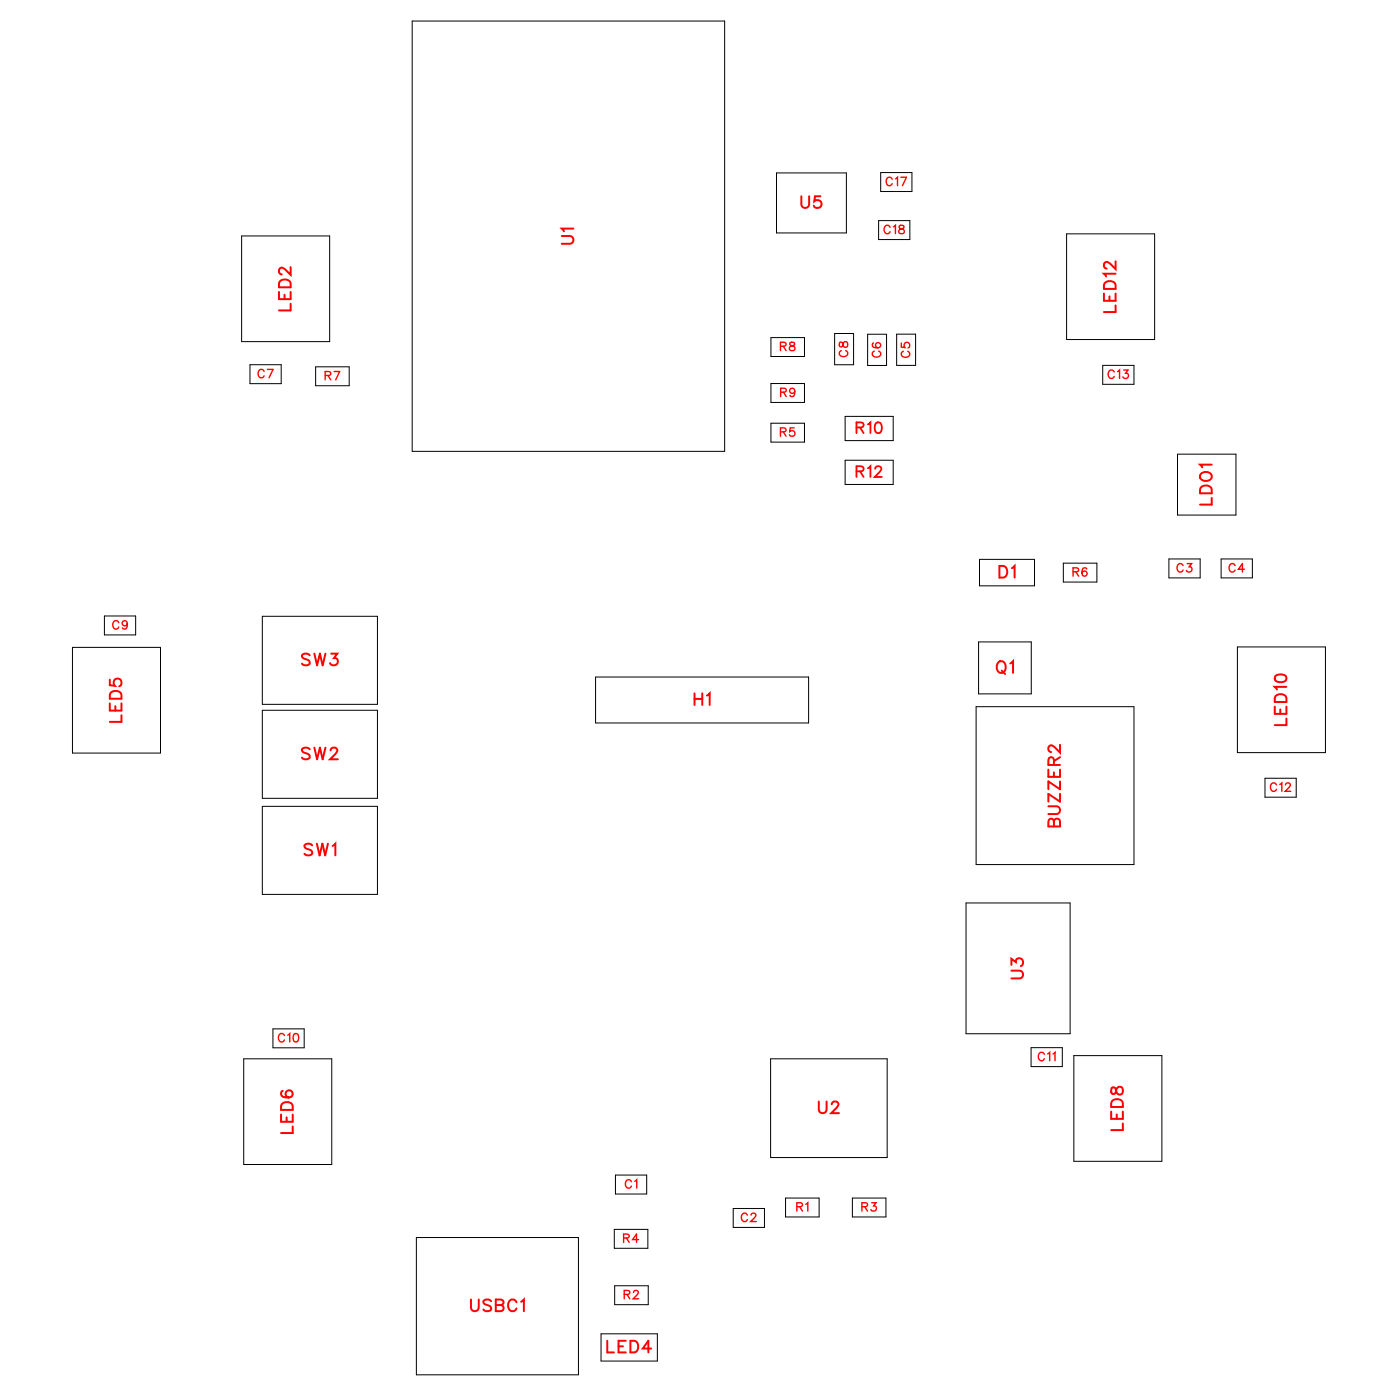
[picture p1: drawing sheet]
<svg xmlns="http://www.w3.org/2000/svg" width="85mm" height="85mm" viewBox="0 0 85 85" stroke-linecap="round" stroke-linejoin="round" font-family="sans-serif">
<g fill="none" stroke="#000" stroke-width=".06">
<path d="M14.7 14.3h5.3v6.5h-5.3zM25.1 1.3h19v26.1h-19zM47.2 10.5h4.3v3.7h-4.3zM53.4 13.4h1.9v1.2h-1.9zM53.6 10.5h1.9v1.1h-1.9zM64.9 14.2h5.3v6.4h-5.3zM4.4 39.4h5.4v6.4h-5.4zM6.3 37.5h1.9v1.1h-1.9zM15.2 22.2h1.9v1.1h-1.9zM16 37.5h7v5.3h-7zM19.2 22.3h2v1.2h-2zM46.9 20.5h2v1.2h-2z"/>
<path d="M46.9 23.3h2v1.2h-2zM46.9 25.7h2v1.2h-2zM50.8 20.3h1.1v1.9h-1.1zM51.4 25.3h2.9v1.5h-2.9zM51.4 28h2.9v1.5h-2.9zM52.8 20.3h1.1v1.9h-1.1zM54.5 20.3h1.2v1.9h-1.2zM59.5 39h3.2v3.2h-3.2zM59.6 34h3.3v1.6h-3.3zM64.7 34.2h2v1.2h-2zM67.1 22.2h1.9v1.2h-1.9zM71.1 34h1.9v1.1h-1.9z"/>
<path d="M71.6 27.6h3.6v3.7h-3.6zM74.3 34h1.9v1.1h-1.9zM75.2 39.3h5.4v6.5h-5.4zM16 43.2h7v5.3h-7zM16 49h7v5.4h-7zM36.2 41.2h13v2.8h-13zM58.7 54.9h6.4v8h-6.4zM59.4 43h9.6v9.6h-9.6zM76.9 47.3h1.9v1.2h-1.9zM14.8 64.4h5.4v6.4h-5.4zM16.6 62.6h1.9v1.1h-1.9zM25.3 75.3h9.9v8.3h-9.9z"/>
<path d="M37.4 74.8h2v1.1h-2zM37.4 78.2h2v1.1h-2zM37.4 71.5h1.9v1.1h-1.9zM44.6 73.5h1.9v1.1h-1.9zM46.9 64.4h7v6h-7zM47.8 72.9h2v1.1h-2zM51.8 72.9h2.1v1.1h-2.1zM62.7 63.7h1.9v1.2h-1.9zM65.3 64.2h5.4v6.4h-5.4zM36.5 81.1h3.5v1.7h-3.5z"/>
</g>
<g fill="none" stroke="#f00" stroke-width=".08">
<path d="M54.1 13.8a.19 .19 0 0 0-.2-.1 .19 .19 0 0 0-.1 .2v.1a.19 .19 0 0 0 .1 .2 .19 .19 0 0 0 .2-.1M54.3 10.9a.19 .19 0 0 0-.3-.1 .19 .19 0 0 0-.1 .2v.1a.19 .19 0 0 0 .1 .2 .19 .19 0 0 0 .3-.1M54.3 13.8l.1-.1v.5M54.5 10.9l.1-.1v.5M54.7 13.7v.2a.21 .21 0 0 1 .2 0 .21 .21 0 0 1 0 .3h-.2v-.2l.3-.2-.1-.1zM54.8 10.8h.3l-.2 .5M7.2 37.9a.19 .19 0 0 0-.2-.2 .19 .19 0 0 0-.1 .2v.2a.19 .19 0 0 0 .1 .2 .19 .19 0 0 0 .2-.2M7.7 37.9a.16 .16 0 0 1-.2 .1 .16 .16 0 0 1 0-.2 .16 .16 0 0 1 .2 0v.4h-.3M16.1 22.6a.19 .19 0 0 0-.3-.1 .19 .19 0 0 0-.1 .2v.1a.19 .19 0 0 0 .1 .2 .19 .19 0 0 0 .3-.1M16.3 22.5h.3l-.2 .5M19.8 22.8h.3v-.1l-.3-.1v.5M19.9 22.8l.2 .3"/>
<path d="M20.3 22.6h.4l-.3 .5M47.5 26.3l.3-.1v-.1l-.3-.1v.5M47.5 21.1l.3-.1v-.1l-.3-.1v.5M47.5 23.8h.3v-.1l-.3-.1v.5M47.6 26.3l.2 .2M47.6 21.1l.2 .2M47.6 23.8l.2 .3M48.1 20.8v.2l.2 .2a.16 .16 0 0 1-.1 .1 .16 .16 0 0 1-.2-.2l.3-.2v-.1zM48.3 26h-.2l-.1 .2a.18 .18 0 0 1 .3 0 .18 .18 0 0 1 0 .3 .18 .18 0 0 1-.3-.1M48.3 23.8a.16 .16 0 0 1-.2 .1 .16 .16 0 0 1-.1-.2 .16 .16 0 0 1 .3 0v.4l-.3-.1M51.1 20.8v.3h.1a.21 .21 0 0 1 .1-.3 .21 .21 0 0 1 .2 0v.2v.1l-.2-.1-.1-.2zM51.2 21.3a.19 .19 0 0 0-.2 .2 .19 .19 0 0 0 .2 .2h.2a.19 .19 0 0 0 .1-.2 .19 .19 0 0 0-.1-.2"/>
<path d="M53.1 20.9a.22 .22 0 0 0 .2 .3 .22 .22 0 0 0 .2-.3 .16 .16 0 0 0-.3 0 .16 .16 0 0 0 .2 .2M53.2 21.4a.19 .19 0 0 0-.2 .2 .19 .19 0 0 0 .2 .1h.2a.19 .19 0 0 0 .2-.1 .19 .19 0 0 0-.2-.2M54.8 20.9v.2h.2a.18 .18 0 0 1 0-.2 .18 .18 0 0 1 .3 0 .18 .18 0 0 1-.1 .3M54.9 21.4a.19 .19 0 0 0-.1 .2 .19 .19 0 0 0 .2 .1h.1a.19 .19 0 0 0 .2-.1 .19 .19 0 0 0-.1-.2M65.3 34.8l.2-.1 .1-.1-.3-.1v.5M65.4 34.8l.2 .2M66.1 34.6a.22 .22 0 0 0-.3 .2 .22 .22 0 0 0 .3 .2 .16 .16 0 0 0-.1-.3 .16 .16 0 0 0-.2 .2M67.8 22.6a.19 .19 0 0 0-.3-.1 .19 .19 0 0 0-.1 .2v.1a.19 .19 0 0 0 .1 .2 .19 .19 0 0 0 .3-.1M68 22.6l.1-.1v.5M68.3 22.5h.3l-.1 .2a.17 .17 0 0 1 .1 .3 .17 .17 0 0 1-.3-.1M71.9 34.4a.19 .19 0 0 0-.2-.1 .19 .19 0 0 0-.1 .2v.1a.19 .19 0 0 0 .1 .2 .19 .19 0 0 0 .2-.1M72.2 34.3h.3l-.2 .2a.17 .17 0 0 1 .1 .2 .17 .17 0 0 1-.3 0"/>
<path d="M75.1 34.4a.19 .19 0 0 0-.2-.1 .19 .19 0 0 0-.2 .2v.1a.19 .19 0 0 0 .2 .2 .19 .19 0 0 0 .2-.1M75.7 34.6h-.4l.3-.3v.5M77.6 47.7a.19 .19 0 0 0-.2-.1 .19 .19 0 0 0-.1 .2v.1a.19 .19 0 0 0 .1 .2 .19 .19 0 0 0 .2-.1M77.8 47.7l.1-.1v.5M78.2 47.7l.1-.1 .2 .1-.4 .4h.4M17.3 63a.19 .19 0 0 0-.2-.2 .19 .19 0 0 0-.2 .2v.2a.19 .19 0 0 0 .2 .2 .19 .19 0 0 0 .2-.2M17.5 62.9l.1-.1v.6M17.9 62.9a.23 .23 0 0 1 .3 .2 .23 .23 0 0 1-.3 .2l-.1-.2zM37.9 75.3h.3l.1-.2-.4-.1v.6M38 78.7h.2l.1-.1-.3-.1v.5M38.1 75.3l.2 .3M38.1 78.7l.2 .3"/>
<path d="M38.4 71.9a.19 .19 0 0 0-.2-.2 .19 .19 0 0 0-.2 .2v.2a.19 .19 0 0 0 .2 .2 .19 .19 0 0 0 .2-.2M38.5 78.6l.2-.1 .1 .1-.3 .4h.3M38.6 71.8l.1-.1v.5M38.8 75.4h-.3l.2-.4v.6M45.4 73.9a.19 .19 0 0 0-.2-.1 .19 .19 0 0 0-.1 .2v.1a.19 .19 0 0 0 .1 .2 .19 .19 0 0 0 .2-.1M45.7 73.9l.1-.1 .2 .1-.4 .4h.4M48.5 73.4h.2l.1-.2-.3-.1v.5M48.6 73.4l.2 .2M49 73.2l.1-.1v.5M52.4 73.4h.3l.1-.2-.4-.1v.5M52.6 73.4l.2 .2M53 73.1h.3l-.2 .2a.18 .18 0 0 1 .2 .3 .17 .17 0 0 1-.3-.1"/>
<path d="M63.5 64.1a.19 .19 0 0 0-.2-.1 .19 .19 0 0 0-.2 .2v.1a.19 .19 0 0 0 .2 .2 .19 .19 0 0 0 .2-.1M63.7 64.1l.1-.1v.5M64 64.1l.2-.1v.5"/>
</g>
<g fill="none" stroke="#f00" stroke-width=".12">
<path d="M17 17.8v.4h.7v-.4M17 17.1a.39 .39 0 0 1 .7 .1v.3h-.7zM17.3 17.9v.3M17.7 16.2v.5l-.4-.3-.2-.1-.1 .1v.1l.1 .2M17.7 18.5v.4h-.7M34.2 14.4h.5l.2 .2-.1 .2h-.6M34.9 13.9h-.7l.1 .2M48.7 11.9v.5l.2 .2 .3-.1v-.6M49.9 11.9h-.3l-.1 .3a.25 .25 0 0 1 .4 0 .25 .25 0 0 1-.1 .4 .25 .25 0 0 1-.3-.1M67.1 17.8v.5h.7v-.5M67.2 17.2l.2-.1 .3 .1 .1 .4h-.7zM67.5 18v.3"/>
<path d="M67.8 16.6h-.7l.2 .2M67.8 15.9v.5l-.3-.4-.2-.1-.2 .2v.1l.2 .1M67.8 18.6v.4h-.7M18.8 39.8l-.1-.1-.3 .1v.2l.4 .3v.1l-.1 .1-.3-.1M19.1 39.7l.2 .8 .2-.8 .1 .8 .2-.8M20.1 39.7h.4l-.2 .3a.24 .24 0 0 1 .2 .4 .24 .24 0 0 1-.4-.1M60.8 34.4h.2a.38 .38 0 0 1 .3 .4 .38 .38 0 0 1-.3 .3h-.2zM61.5 34.5l.2-.1v.7M73.1 29.6l.1-.1 .4 .1 .1 .4h-.7zM73.1 28.8a.35 .35 0 0 1 .4-.1 .35 .35 0 0 1 .1 .4 .33 .33 0 0 1-.4 .1 .33 .33 0 0 1-.1-.4zM73.7 28.3h-.7l.1 .1M73.7 30.3v.4h-.7"/>
<path d="M6.7 41.3v.4h.3a.25 .25 0 0 1 0-.4 .25 .25 0 0 1 .3 .1 .25 .25 0 0 1 0 .3M6.7 42.8v.4h.7v-.4M6.8 42.1l.1-.1 .4 .1 .1 .4h-.7zM7 42.9v.3M7.4 43.5v.4h-.7M18.8 45.6l-.1-.1-.3 .1v.1l.4 .3v.1l-.1 .1-.3-.1M19 51.4l-.2-.1-.3 .1 .1 .2 .3 .1 .1 .2-.2 .1-.3-.1M19.1 45.5l.2 .7 .2-.7 .1 .7 .2-.7M19.3 51.3l.1 .7 .2-.7 .2 .7 .1-.7M20.1 45.6l.1-.1h.2l.1 .1-.1 .2-.3 .4h.4M20.2 51.4l.2-.1v.7M42.2 42.2v.7"/>
<path d="M42.2 42.5h.5M42.7 42.2v.7M43 42.3l.2-.1v.7M60.7 40.3v-.1a.33 .33 0 0 1 .5 .4 .33 .33 0 0 1-.5 .3l-.1-.3zM60.9 40.8l.2 .2M61.4 40.3l.2-.1v.7M61.5 59h.5l.2 .2-.1 .3h-.6M61.5 58.7v-.4l.3 .2a.24 .24 0 0 1 .4-.2 .24 .24 0 0 1-.1 .4M63.8 49h.5l.2 .2-.1 .3h-.6M63.8 46.8v.4h.7v-.4M64.1 50l-.1-.2h-.2v.5h.7v-.3l-.2-.2-.2 .1v.4M64.1 46.5v-.4h-.3v.4h.7"/>
<path d="M64.1 47v.2M64.5 45.3v.5l-.4-.4-.2-.1-.1 .2v.1l.1 .1M64.5 48.3v.4l-.7-.4v.4M64.5 47.5v.5l-.7-.5v.5M64.5 46l-.4 .3M77.5 43v.4h.7v-.4M77.6 42.3a.39 .39 0 0 1 .6 .2v.2h-.7zM77.6 41.1l.2-.1a.3 .3 0 0 1 .4 .3 .38 .38 0 0 1-.4 .2 .38 .38 0 0 1-.3-.3zM77.9 43.1v.3M78.2 41.8h-.7l.2 .1M78.2 43.7v.4h-.7M17.1 67.8v.4h.7v-.4"/>
<path d="M17.1 67.2a.39 .39 0 0 1 .7 .1v.2h-.7zM17.2 66.3l-.1 .1a.35 .35 0 0 0 .3 .4 .35 .35 0 0 0 .4-.3 .22 .22 0 0 0-.2-.2 .22 .22 0 0 0-.2 .2 .22 .22 0 0 0 .2 .2M17.4 67.9v.3M17.8 68.5v.4h-.7M28.6 79v.5l.2 .2 .3-.1v-.6M29.9 79.1l-.2-.1-.3 .1 .1 .2 .4 .2v.1l-.2 .1-.3-.1M30.1 79.4h.5v.2l-.1 .1h-.4v-.7l.5 .1v.2l-.1 .1M31.4 79.2a.26 .26 0 0 0-.3-.2 .26 .26 0 0 0-.2 .3v.2a.26 .26 0 0 0 .2 .2 .26 .26 0 0 0 .3-.1M31.7 79.2l.2-.2v.7M49.8 67v.5l.2 .2 .2-.1 .1-.6M50.6 67.2l.1-.2h.2l.1 .1-.1 .3-.4 .3h.5M67.6 67.6v.4h.7v-.4"/>
<path d="M67.6 67a.39 .39 0 0 1 .7 .1v.2h-.7zM67.6 66.2v.3h.1l.3-.4a.24 .24 0 0 1 .3 .2 .24 .24 0 0 1-.3 .3l-.1-.1-.1-.3zM67.9 67.8v.2M68.3 68.3v.4h-.7M36.9 81.5v.7h.4M37.6 81.9h.3M38.1 81.5h-.5v.7h.5M38.3 81.5h.3a.38 .38 0 0 1 .2 .4 .38 .38 0 0 1-.2 .3h-.3zM39.6 82h-.5l.3-.5v.7"/>
</g>
<path d="M52.1 28.7l.4-.1v-.2h-.4v.6M52.1 26h.4v-.3h-.4v.6M52.3 28.7l.2 .3M52.3 26l.2 .3M52.8 28.5l.1-.1v.6M52.8 25.8l.1-.1v.6M53.2 28.5l.1-.1 .3 .1-.4 .5h.4M53.3 25.7a.32 .32 0 0 1 .4 .2 .32 .32 0 0 1-.3 .4l-.2-.1v-.2z" fill="none" stroke="#f00" stroke-width=".11"/>
<g font-size="1.2" fill="#fff">
<text x="35.2" y="14.9" transform="rotate(-90 35.2 14.9)">U1</text>
<text x="48.7" y="12.9">U5</text>
<text x="18" y="18.9" transform="rotate(-90 18 18.9)">LED2</text>
<text x="68.1" y="19" transform="rotate(-90 68.1 19)">LED12</text>
<text x="60.7" y="35.4">D1</text>
<text x="74" y="30.7" transform="rotate(-90 74 30.7)">LDO1</text>
<text x="18.3" y="40.8">SW3</text>
<text x="60.6" y="41.2">Q1</text>
<text x="7.7" y="44" transform="rotate(-90 7.7 44)">LED5</text>
<text x="18.3" y="46.5">SW2</text>
<text x="42.2" y="43.2">H1</text>
<text x="78.5" y="44.2" transform="rotate(-90 78.5 44.2)">LED10</text>
<text x="18.5" y="52.3">SW1</text>
<text x="64.8" y="50.3" transform="rotate(-90 64.8 50.3)">BUZZER2</text>
<text x="62.5" y="59.6" transform="rotate(-90 62.5 59.6)">U3</text>
<text x="18.1" y="69" transform="rotate(-90 18.1 69)">LED6</text>
<text x="49.7" y="68">U2</text>
<text x="68.6" y="68.8" transform="rotate(-90 68.6 68.8)">LED8</text>
<text x="28.6" y="80">USBC1</text>
<text x="36.9" y="82.5">LED4</text>
</g>
<g font-size="1.1" fill="#fff">
<text x="52" y="29.3">R12</text>
<text x="52" y="26.6">R10</text>
</g>
<g font-size=".9" fill="#fff">
<text x="53.8" y="11.5">C17</text>
<text x="53.7" y="14.4">C18</text>
<text x="15.7" y="23.2">C7</text>
<text x="19.7" y="23.3">R7</text>
<text x="47.4" y="21.5">R8</text>
<text x="51.8" y="21.7" transform="rotate(-90 51.8 21.7)">C8</text>
<text x="53.8" y="21.8" transform="rotate(-90 53.8 21.8)">C6</text>
<text x="55.5" y="21.8" transform="rotate(-90 55.5 21.8)">C5</text>
<text x="67.3" y="23.2">C13</text>
<text x="47.4" y="26.7">R5</text>
<text x="47.4" y="24.3">R9</text>
<text x="65.2" y="35.2">R6</text>
<text x="71.5" y="35">C3</text>
<text x="74.7" y="35">C4</text>
<text x="6.8" y="38.5">C9</text>
<text x="77.2" y="48.3">C12</text>
<text x="16.9" y="63.6">C10</text>
<text x="63.1" y="64.7">C11</text>
<text x="37.9" y="75.8">R4</text>
<text x="38" y="72.5">C1</text>
<text x="45" y="74.5">C2</text>
<text x="48.4" y="73.9">R1</text>
<text x="52.4" y="73.9">R3</text>
<text x="37.9" y="79.2">R2</text>
</g>
</svg>
